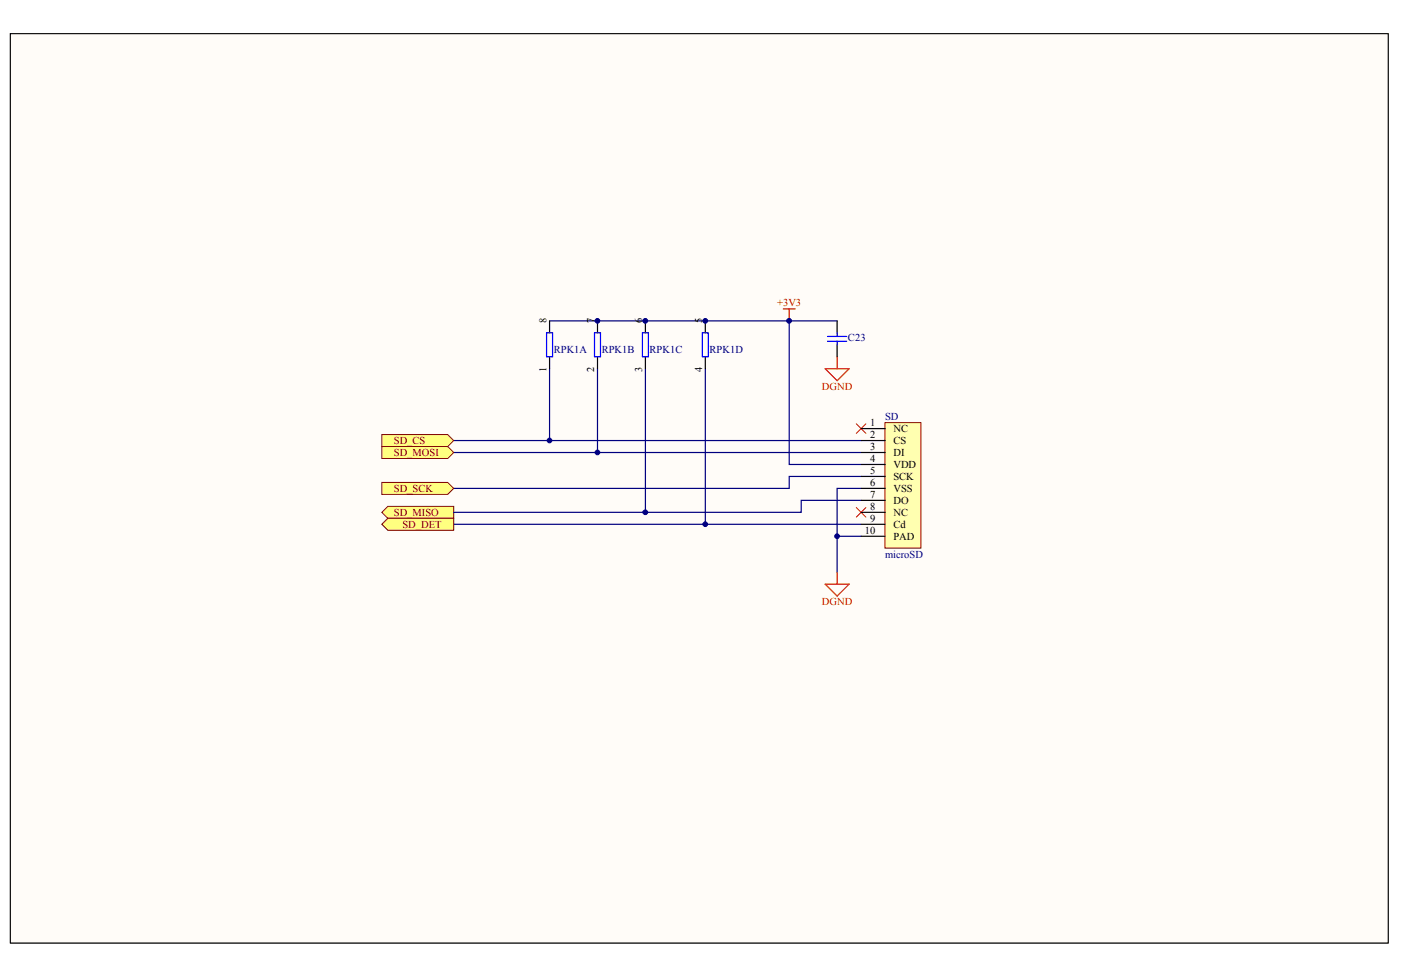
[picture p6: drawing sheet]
<svg xmlns="http://www.w3.org/2000/svg" width="289mm" height="202mm" viewBox="0 0 289 202" stroke-linecap="round" stroke-linejoin="round" font-family="sans-serif">
<path d="M2.1 7h284.2v187.5h-284.2z" fill="#fffcf8" stroke="#000" stroke-width=".21"/>
<path d="M161.5 63.7h2.5M162.8 63.7v2.5" fill="none" stroke="#f00" stroke-width=".25"/>
<path d="M93.6 90.9h84M93.6 93.3h84M177.6 98.3h-14.8v2.4h-69.2" fill="none" stroke="#000080" stroke-width=".25"/>
<g fill="#ffff80" stroke="#800000" stroke-width=".21">
<path d="M78.7 105.7l1.3-1.3h13.6v2.5h-13.6z" fill-rule="evenodd"/>
<path d="M78.7 89.6h13.6l1.3 1.3-1.3 1.2h-13.6z" fill-rule="evenodd"/>
<path d="M78.7 92.1h13.6l1.3 1.2-1.3 1.3h-13.6z" fill-rule="evenodd"/>
<path d="M78.7 99.5h13.6l1.3 1.2-1.3 1.3h-13.6z" fill-rule="evenodd"/>
</g>
<path d="M170.2 76.1h4.9l-2.5 2.4zM172.6 73.6v2.5M172.6 118v2.5M170.2 120.5h4.9l-2.5 2.5z" fill="none" stroke="#f00" stroke-width=".25"/>
<path d="M113.3 76.1v14.8M113.3 66.2h49.5M123.2 76.1v17.2M133.1 76.1v29.6M145.5 76.1v32h32.1M172.6 66.2h-9.8v29.6h14.8M93.6 108.1h51.9M172.6 110.6h5M177.6 103.2h-12.4v2.5h-71.6M177.6 100.7h-5v17.3" fill="none" stroke="#000080" stroke-width=".25"/>
<path d="M172.6 66.2v2.5M172.6 71.1v2.5" fill="none" stroke="#000" stroke-width=".25"/>
<path d="M170.7 69.4h3.9M170.7 70.4h3.9M172.6 68.7v.7M172.6 70.4v.7" fill="none" stroke="#00f" stroke-width=".25"/>
<path d="M176.6 87.4l2 2M178.6 87.4l-2 2M176.6 104.7l2 2M178.6 104.7l-2 2" fill="none" stroke="#f00" stroke-width=".21"/>
<path d="M78.7 108.1l1.3-1.2h13.6v2.5h-13.6z" fill-rule="evenodd" fill="#ffff80" stroke="#800000" stroke-width=".21"/>
<path d="M182.5 87.2h7.4v25.9h-7.4z" fill="#ffffb0" stroke="#800000" stroke-width=".21"/>
<g fill="none" stroke="#000" stroke-width=".25">
<path d="M113.3 66.2v2.5M113.3 73.6v2.5M123.2 66.2v2.5M123.2 73.6v2.5M133.1 66.2v2.5M133.1 73.6v2.5M145.5 66.2v2.5M145.5 73.6v2.5M177.6 88.4h4.9M177.6 90.9h4.9M177.6 93.3h4.9M177.6 95.8h4.9"/>
<path d="M177.6 98.3h4.9M177.6 100.7h4.9M177.6 103.2h4.9M177.6 105.7h4.9M177.6 108.1h4.9M177.6 110.6h4.9"/>
</g>
<path d="M112.7 68.7h1.3v4.9h-1.3zM122.6 68.7h1.2v4.9h-1.2zM132.5 68.7h1.2v4.9h-1.2zM144.8 68.7h1.3v4.9h-1.3z" fill="none" stroke="#00f" stroke-width=".25"/>
<g fill="#000080" stroke="#000080" stroke-width=".21">
<circle cx="113.3" cy="90.9" r=".48"/>
<circle cx="123.2" cy="93.3" r=".48"/>
<circle cx="123.2" cy="66.2" r=".48"/>
<circle cx="133.1" cy="105.7" r=".49"/>
<circle cx="133.1" cy="66.2" r=".49"/>
<circle cx="145.4" cy="108.1" r=".48"/>
<circle cx="145.4" cy="66.2" r=".48"/>
<circle cx="162.7" cy="66.2" r=".49"/>
<circle cx="172.6" cy="110.6" r=".48"/>
</g>
<g font-size="2.2" fill="#f00">
<text x="160.3" y="63.2">+3V3</text>
<text x="169.5" y="80.5">DGND</text>
<text x="169.5" y="124.9">DGND</text>
</g>
<g font-size="2.2" fill="#000080">
<text x="174.9" y="70.3">C23</text>
<text x="114.2" y="72.8">RPK1A</text>
<text x="124.1" y="72.8">RPK1B</text>
<text x="134" y="72.8">RPK1C</text>
<text x="146.3" y="72.8">RPK1D</text>
<text x="182.5" y="86.6">SD</text>
<text x="182.5" y="115">microSD</text>
</g>
<g font-size="2.2">
<text x="179.4" y="87.9">1</text>
<text x="184.3" y="89.1">NC</text>
<text x="179.4" y="90.3">2</text>
<text x="179.4" y="92.8">3</text>
<text x="179.4" y="95.3">4</text>
<text x="184.3" y="91.6">CS</text>
<text x="184.3" y="94">DI</text>
<text x="179.4" y="97.7">5</text>
<text x="179.4" y="100.2">6</text>
<text x="184.3" y="96.5">VDD</text>
<text x="184.3" y="99">SCK</text>
<text x="184.3" y="101.4">VSS</text>
<text x="179.4" y="102.7">7</text>
<text x="179.4" y="105.1">8</text>
<text x="179.4" y="107.6">9</text>
<text x="184.3" y="103.9">DO</text>
<text x="184.3" y="106.4">NC</text>
<text x="178.3" y="110.1">10</text>
<text x="184.3" y="108.8">Cd</text>
<text x="184.3" y="111.3">PAD</text>
</g>
<g font-size="2.2" fill="#800000">
<text x="81.2" y="91.6">SD_CS</text>
<text x="81.2" y="94">SD_MOSI</text>
<text x="81.2" y="101.4">SD_SCK</text>
<text x="81.2" y="106.4">SD_MISO</text>
<text x="83" y="108.8">SD_DET</text>
</g>
<g font-size="2.1">
<text x="112.7" y="66.7" transform="rotate(-90 112.7 66.7)">8</text>
<text x="122.6" y="66.7" transform="rotate(-90 122.6 66.7)">7</text>
<text x="132.4" y="66.7" transform="rotate(-90 132.4 66.7)">6</text>
<text x="144.8" y="66.7" transform="rotate(-90 144.8 66.7)">5</text>
<text x="112.7" y="76.7" transform="rotate(-90 112.7 76.7)">1</text>
<text x="122.6" y="76.7" transform="rotate(-90 122.6 76.7)">2</text>
<text x="132.4" y="76.7" transform="rotate(-90 132.4 76.7)">3</text>
<text x="144.8" y="76.7" transform="rotate(-90 144.8 76.7)">4</text>
</g>
</svg>
